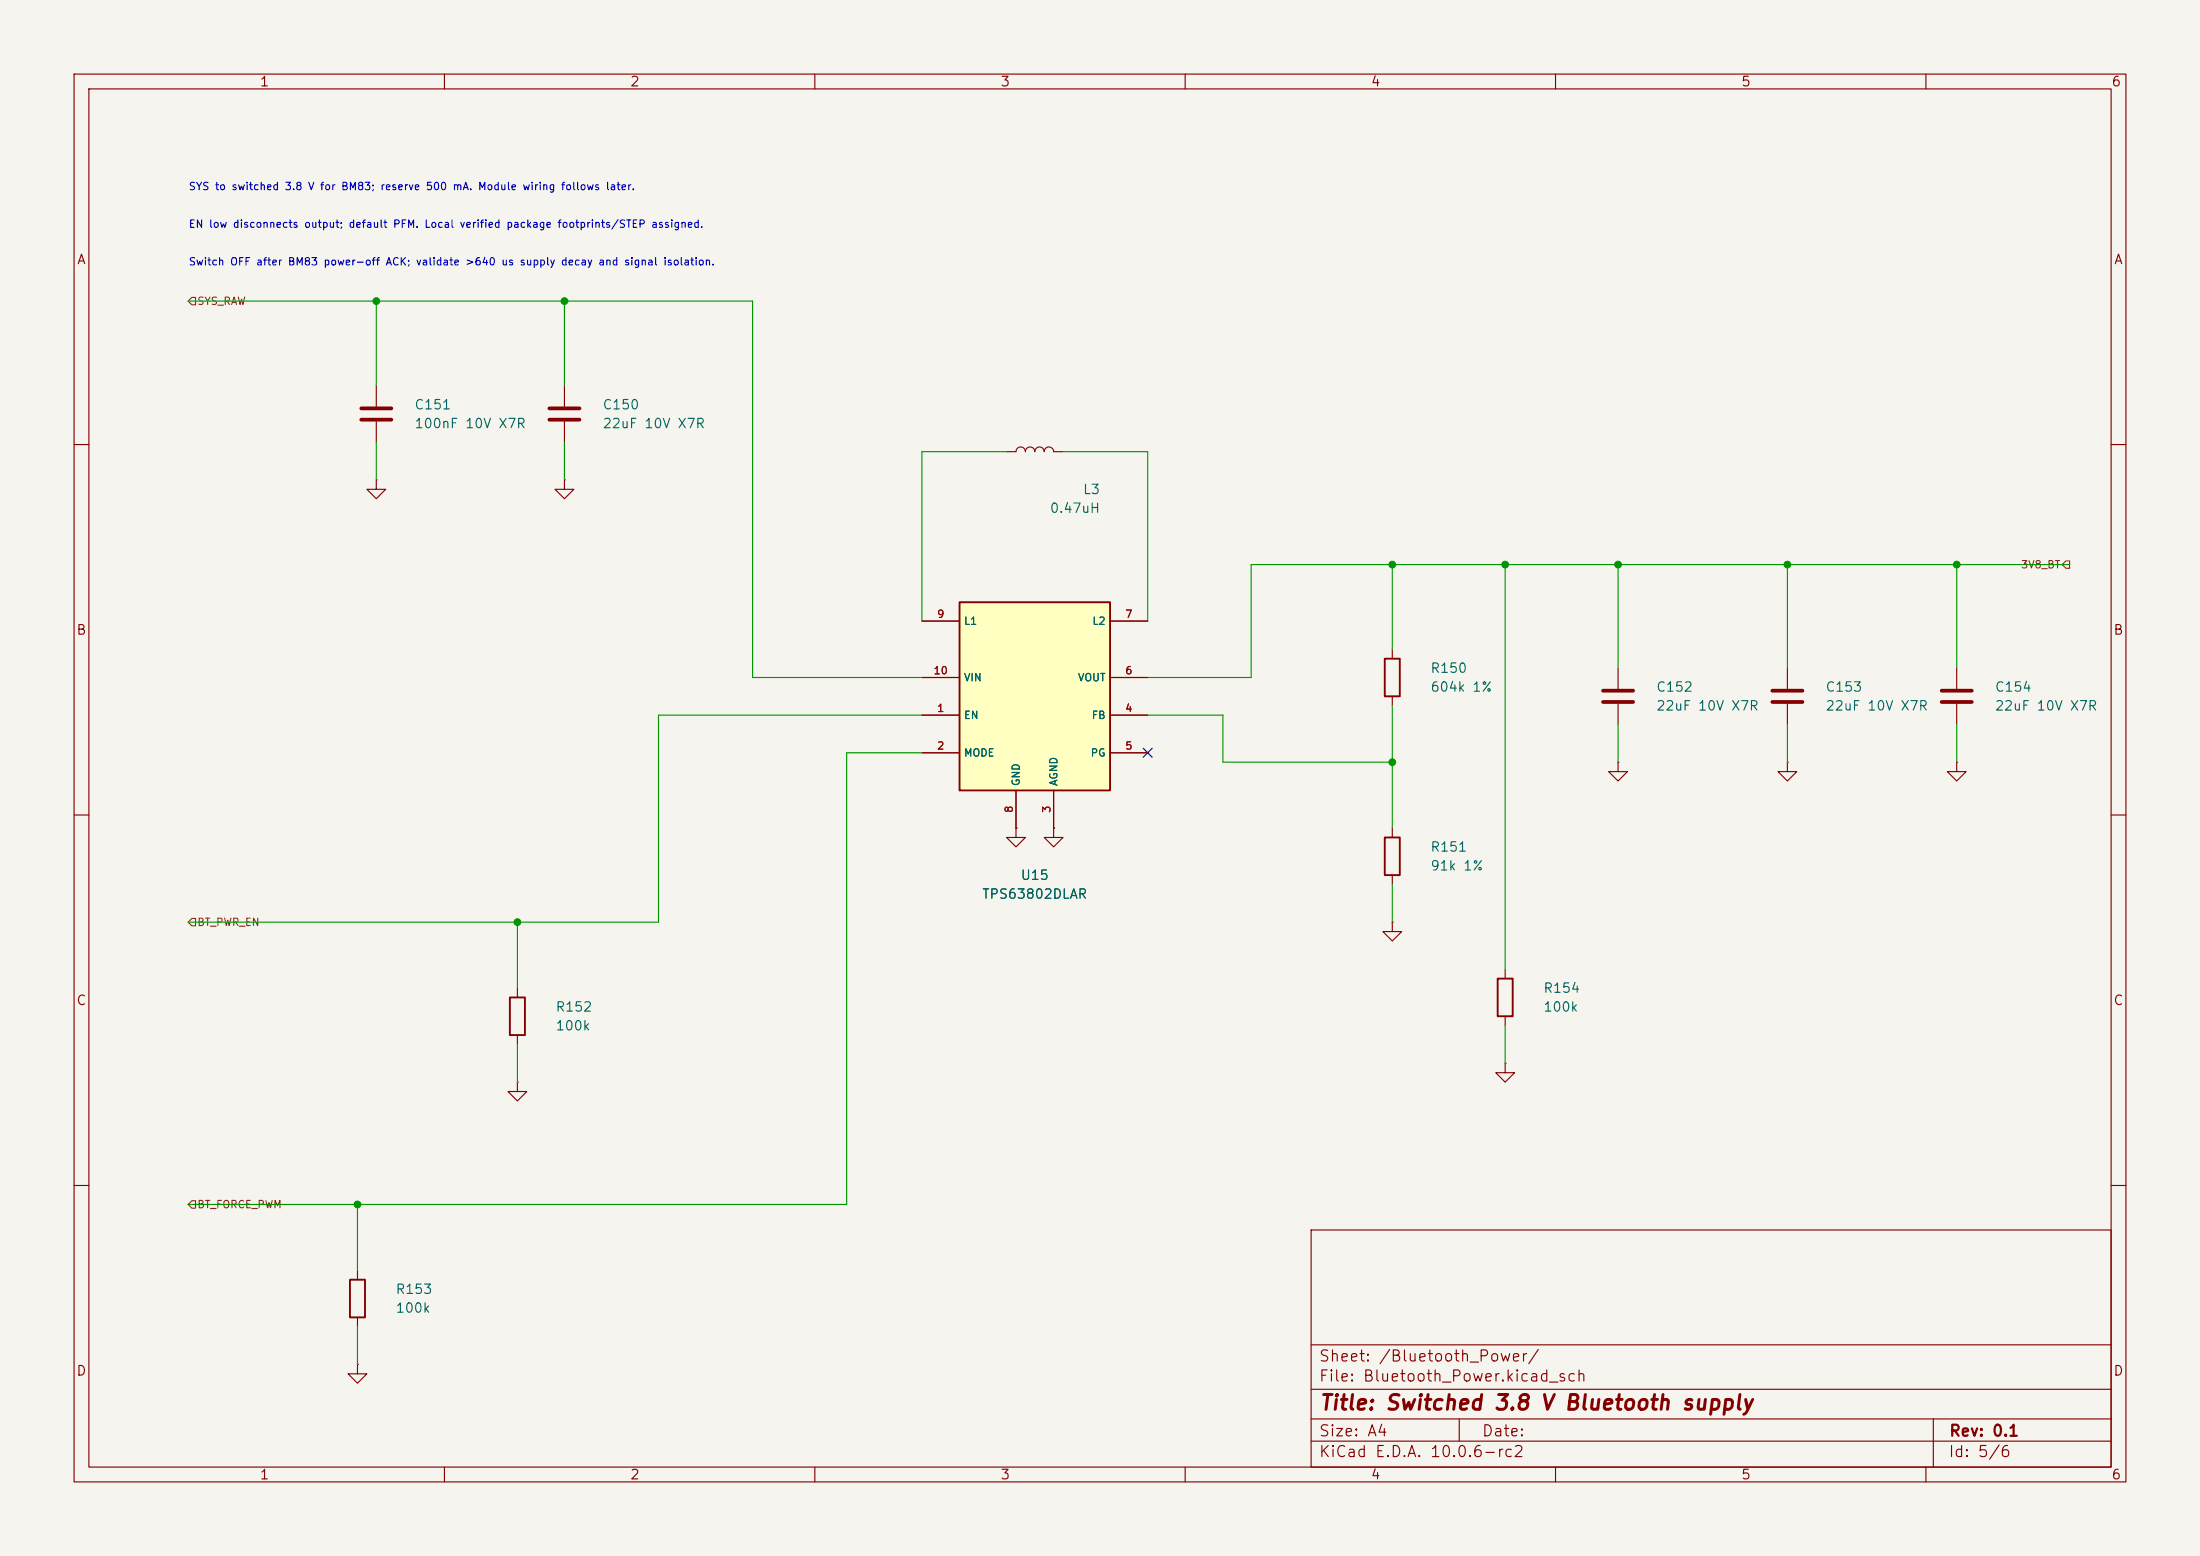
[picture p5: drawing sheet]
<svg xmlns="http://www.w3.org/2000/svg" width="297mm" height="210mm" viewBox="0 0 297 210" stroke-linecap="round" stroke-linejoin="round" font-family="sans-serif">
<path d="M0 0h297v210h-297z" fill="#f5f4ef" stroke="#f5f4ef" stroke-width=".14"/>
<g fill="none" stroke="#840000" stroke-width=".15">
<path d="M10 10h277v190h-277zM12 12h273v186h-273zM60 10v2M110 10v2M160 10v2M210 10v2M260 10v2M50.8 52.1v2.8M50.8 56.9v2.8M10 60h2M50.8 64.8v1.2h1.3l-1.3 1.3-1.3-1.3h1.3M50.8 64.8h.1"/>
<path d="M76.2 64.8v1.2h1.3l-1.3 1.3-1.3-1.3h1.3M76.2 64.8h.1M135.9 61h1.3a.64 .64 0 0 1 .6-.7 .64 .64 0 0 1 .6 .7 .64 .64 0 0 1 .7-.7 .64 .64 0 0 1 .6 .7 .64 .64 0 0 1 .6-.7 .64 .64 0 0 1 .7 .7 .64 .64 0 0 1 .6-.7 .64 .64 0 0 1 .6 .7h1.3M285 60h2M10 110h2M241.3 102.9v1.2h1.3l-1.3 1.3-1.3-1.3h1.3M241.3 102.9h.1M285 110h2M69.8 133.4v1.2M69.8 139.7v1.3M203.2 130.8v1.3M203.2 137.2v1.2"/>
<path d="M69.8 146.1v1.2h1.3l-1.3 1.3-1.2-1.3h1.2M69.8 146.1h.1M10 160h2M48.3 171.5v1.2M48.3 177.8v1.3M177 166h108v32h-108zM285 160h2M48.3 184.2v1.2h1.2l-1.2 1.3-1.3-1.3h1.3M48.3 184.2h.1M60 198v2M110 198v2M160 198v2"/>
<path d="M177 194.5h108M177 191.5h108M177 187.5h108M177 181.5h108M197 191.5v3M210 198v2M260 198v2M261 191.5v6.5"/>
</g>
<path d="M68.8 134.6h2.1v5.1h-2.1zM202.2 132.1h2v5.1h-2zM47.2 172.7h2.1v5.1h-2.1z" fill="none" stroke="#840000" stroke-width=".25"/>
<path d="M48.8 55.1h4M48.8 56.6h4" fill="none" stroke="#840000" stroke-width=".51"/>
<path d="M129.5 81.3h20.4v25.4h-20.4z" fill="#ffffc2"/>
<path d="M129.5 81.3h20.4v25.4h-20.4zM186.9 88.9h2.1v5.1h-2.1zM186.9 113h2.1v5.1h-2.1z" fill="none" stroke="#840000" stroke-width=".25"/>
<g fill="none" stroke="#840000" stroke-width=".15">
<path d="M76.2 52.1v2.8M76.2 56.9v2.8M124.5 96.5h5M124.5 91.4h5M124.5 83.8h5M149.9 96.5h5M149.9 91.4h5M149.9 83.8h5M188 87.6v1.3M188 94v1.3M218.4 90.2v2.8M218.4 95v2.8"/>
<path d="M241.3 90.2v2.8M241.3 95v2.8M264.2 90.2v2.8M264.2 95v2.8M124.5 101.6h5M137.2 111.8v1.2h1.2l-1.2 1.3-1.3-1.3h1.3M137.2 111.8h.1M137.2 106.7v5.1M142.2 111.8v1.2h1.3l-1.3 1.3-1.2-1.3h1.2M142.2 111.8h.1M142.2 106.7v5.1M149.9 101.6h5"/>
<path d="M188 111.8v1.2M188 118.1v1.3M218.4 102.9v1.2h1.3l-1.3 1.3-1.2-1.3h1.2M218.4 102.9h.1M264.2 102.9v1.2h1.2l-1.2 1.3-1.3-1.3h1.3M264.2 102.9h.1M188 124.5v1.2h1.2l-1.2 1.3-1.3-1.3h1.3M188 124.5h.1M203.2 143.5v1.3h1.3l-1.3 1.3-1.3-1.3h1.3M203.2 143.5h.1"/>
</g>
<path d="M74.2 55.1h4M74.2 56.6h4M216.4 93.2h4.1M216.4 94.7h4.1M239.3 93.2h4M239.3 94.7h4M262.1 93.2h4.1M262.1 94.7h4.1" fill="none" stroke="#840000" stroke-width=".51"/>
<path d="M25.9 40.1h.5v1h-.5l-.5-.5zM278.4 76.2l.5-.5h.5v1h-.5zM25.9 124h.5v1h-.5l-.5-.5zM25.4 162.6l.5-.5h.5v1h-.5z" fill="none" stroke="#725600" stroke-width=".15"/>
<g fill="none" stroke="#009600" stroke-width=".15">
<path d="M25.4 40.6h76.2v50.8h22.9M50.8 40.6v11.5M50.8 59.7v5.1M76.2 40.6v11.5M76.2 59.7v5.1M135.9 61h-11.4v22.8M143.5 61h11.4v22.8M188 76.2v11.4M203.2 76.2v54.6M218.4 76.2v14M241.3 76.2v14M264.2 76.2v14"/>
<path d="M279.4 76.2h-110.5v15.2h-14M124.5 96.5h-35.6v28h-63.5M154.9 96.5h10.2v6.4h22.9M188 95.3v16.5M218.4 97.8v5.1M241.3 97.8v5.1M264.2 97.8v5.1M124.5 101.6h-10.2v61h-88.9M188 119.4v5.1M69.8 124.5v8.9M203.2 138.4v5.1M69.8 141v5.1"/>
<path d="M48.3 162.6v8.9M48.3 179.1v5.1"/>
</g>
<path d="M154.3 101l1.2 1.2M155.5 101l-1.2 1.2" fill="none" stroke="#000084" stroke-width=".15"/>
<g fill="#009600" stroke="#009600" stroke-width=".14">
<circle cx="50.8" cy="40.6" r=".46"/>
<circle cx="76.2" cy="40.6" r=".46"/>
<circle cx="69.8" cy="124.5" r=".46"/>
<circle cx="48.3" cy="162.6" r=".46"/>
<circle cx="188" cy="76.2" r=".46"/>
<circle cx="188" cy="102.9" r=".46"/>
<circle cx="203.2" cy="76.2" r=".46"/>
<circle cx="218.4" cy="76.2" r=".46"/>
<circle cx="241.3" cy="76.2" r=".46"/>
<circle cx="264.2" cy="76.2" r=".46"/>
</g>
<text font-size="2" fill="#840000" x="178" y="190.8">Title: Switched 3.8 V Bluetooth supply</text>
<g font-size="1.5" fill="#840000">
<text x="178" y="184.1">Sheet: /Bluetooth_Power/</text>
<text x="178" y="186.8">File: Bluetooth_Power.kicad_sch</text>
<text x="178" y="197">KiCad E.D.A. 10.0.6-rc2</text>
<text x="178" y="194.2">Size: A4</text>
<text x="200" y="194.2">Date:</text>
<text x="263" y="197">Id: 5/6</text>
<text x="263" y="194.2">Rev: 0.1</text>
</g>
<g font-size="1.3" fill="#840000">
<text x="35" y="12">1</text>
<text x="85" y="12">2</text>
<text x="135" y="12">3</text>
<text x="185" y="12">4</text>
<text x="235" y="12">5</text>
<text x="285" y="12">6</text>
<text x="10.3" y="36">A</text>
<text x="285.3" y="36">A</text>
<text x="10.2" y="86">B</text>
<text x="285.2" y="86">B</text>
<text x="10.2" y="136">C</text>
<text x="285.2" y="136">C</text>
<text x="10.2" y="186">D</text>
<text x="285.2" y="186">D</text>
<text x="35" y="200">1</text>
<text x="85" y="200">2</text>
<text x="135" y="200">3</text>
<text x="185" y="200">4</text>
<text x="235" y="200">5</text>
<text x="285" y="200">6</text>
</g>
<g font-size="1.3" fill="#006464">
<text x="55.9" y="55.6">C151</text>
<text x="55.9" y="58.1">100nF 10V X7R</text>
<text x="81.3" y="55.6">C150</text>
<text x="81.3" y="58.1">22uF 10V X7R</text>
<text x="141.6" y="69.5">0.47uH</text>
<text x="146.1" y="67">L3</text>
<text x="193" y="91.1">R150</text>
<text x="193" y="93.7">604k 1%</text>
<text x="223.5" y="93.7">C152</text>
<text x="246.4" y="93.7">C153</text>
<text x="269.2" y="93.7">C154</text>
<text x="223.5" y="96.2">22uF 10V X7R</text>
<text x="246.4" y="96.2">22uF 10V X7R</text>
<text x="269.2" y="96.2">22uF 10V X7R</text>
<text x="137.7" y="119.1">U15</text>
<text x="193" y="115.3">R151</text>
<text x="193" y="117.8">91k 1%</text>
<text x="132.5" y="121.6">TPS63802DLAR</text>
<text x="74.9" y="136.9">R152</text>
<text x="208.3" y="134.3">R154</text>
<text x="208.3" y="136.9">100k</text>
<text x="74.9" y="139.4">100k</text>
<text x="53.3" y="175">R153</text>
<text x="53.3" y="177.5">100k</text>
</g>
<g font-size="1" fill="#0000c2">
<text x="25.4" y="25.9">SYS to switched 3.8 V for BM83; reserve 500 mA. Module wiring follows later.</text>
<text x="25.4" y="31">EN low disconnects output; default PFM. Local verified package footprints/STEP assigned.</text>
<text x="25.4" y="36.1">Switch OFF after BM83 power-off ACK; validate &gt;640 us supply decay and signal isolation.</text>
</g>
<g font-size="1" fill="#725600">
<text x="26.6" y="41.4">SYS_RAW</text>
<text x="272.8" y="77">3V8_BT</text>
<text x="26.6" y="125.2">BT_PWR_EN</text>
<text x="26.6" y="163.3">BT_FORCE_PWM</text>
</g>
<g font-size="1" fill="#a90000">
<text x="126.4" y="83.6">9</text>
<text x="151.8" y="83.6">7</text>
<text x="125.9" y="91.3">10</text>
<text x="151.8" y="91.3">6</text>
<text x="126.4" y="96.3">1</text>
<text x="126.4" y="101.4">2</text>
<text x="151.8" y="96.3">4</text>
<text x="151.8" y="101.4">5</text>
<text x="137" y="109.8" transform="rotate(-90 137 109.8)">8</text>
<text x="142.1" y="109.8" transform="rotate(-90 142.1 109.8)">3</text>
</g>
<g font-size="1" fill="#006464">
<text x="130" y="84.6">L1</text>
<text x="147.4" y="84.6">L2</text>
<text x="130" y="92.2">VIN</text>
<text x="145.4" y="92.2">VOUT</text>
<text x="130" y="97.3">EN</text>
<text x="147.3" y="97.3">FB</text>
<text x="130" y="102.4">MODE</text>
<text x="137.9" y="106.2" transform="rotate(-90 137.9 106.2)">GND</text>
<text x="143" y="106.2" transform="rotate(-90 143 106.2)">AGND</text>
<text x="147.2" y="102.4">PG</text>
</g>
</svg>
